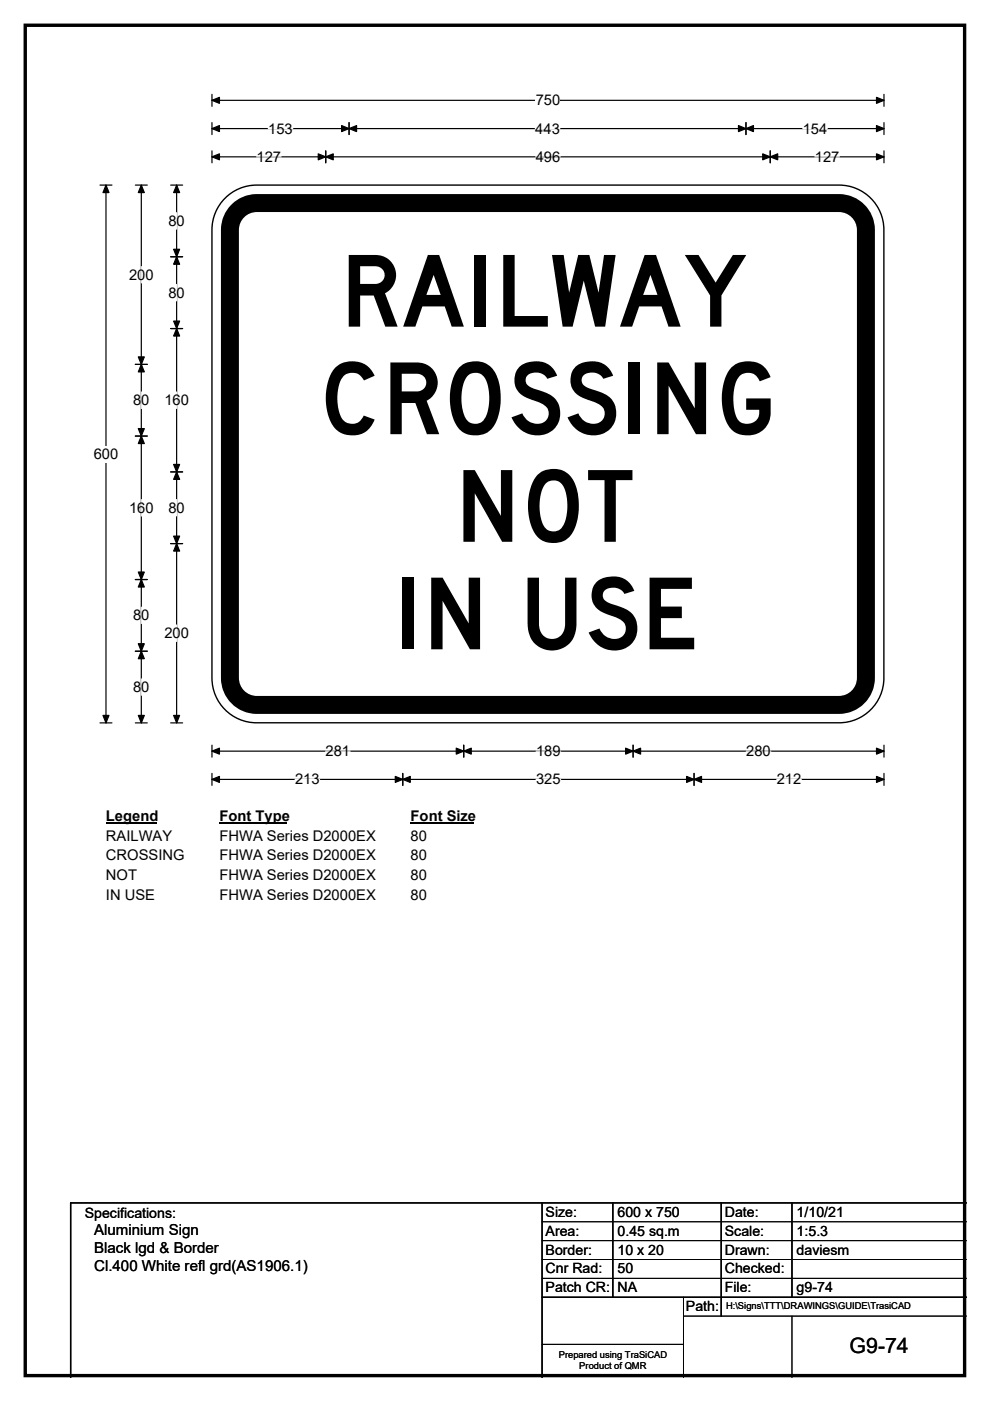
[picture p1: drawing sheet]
<svg xmlns="http://www.w3.org/2000/svg" width="210mm" height="297mm" viewBox="0 0 210 297" stroke-linecap="round" stroke-linejoin="round" font-family="sans-serif">
<path d="M5.4 5.4h199.2v286.3h-199.2z" fill="none" stroke="#000" stroke-width=".72"/>
<path d="M45 21.3h142.5M45 20v2.5M187.5 20v2.5" fill="none" stroke="#000" stroke-width=".25"/>
<path d="M45 21.3l1.5-.7v1.3zM185.9 20.6l1.6 .7-1.6 .6z" fill="#000" stroke="#000" stroke-width=".25"/>
<path d="M113.6 19.5h5.2v3.5h-5.2z" fill="#fff"/>
<g fill="none" stroke="#000" stroke-width=".25">
<path d="M21.2 39.2h2.5M22.5 39.2v114.1M45 27.3h142.5M45 26v2.5M45 32v2.5M45 33.3h142.5M69.1 32v2.5M74 26v2.5M158.2 26v2.5M163.4 32v2.5M187.5 26v2.5M187.5 32v2.5"/>
<path d="M21.2 153.3h2.5M45 158v2.5M45 159.3h142.5M98.4 158v2.5M134.3 158v2.5M187.5 158v2.5M45 164v2.5M45 165.2h142.5M85.4 164v2.5M147.2 164v2.5M187.5 164v2.5"/>
</g>
<g fill="#000" stroke="#000" stroke-width=".25">
<path d="M22.5 39.2l.6 1.6h-1.3zM45 27.3l1.5-.7v1.3zM45 33.3l1.5-.7v1.3zM69.1 33.3l1.6-.7v1.3zM67.5 32.6l1.6 .7-1.6 .6zM74 27.3l1.6-.7v1.3zM72.5 26.6l1.5 .7-1.5 .6zM156.6 26.6l1.6 .7-1.6 .6zM158.2 27.3l1.6-.7v1.3zM161.8 32.6l1.6 .7-1.6 .6zM163.4 33.3l1.6-.7v1.3zM185.9 26.6l1.6 .7-1.6 .6z"/>
<path d="M185.9 32.6l1.6 .7-1.6 .6zM21.8 151.7h1.3l-.6 1.6zM45 159.3l1.5-.7v1.3zM98.4 159.3l1.5-.7v1.3zM96.8 158.6l1.6 .7-1.6 .6zM132.7 158.6l1.6 .7-1.6 .6zM134.3 159.3l1.6-.7v1.3zM185.9 158.6l1.6 .7-1.6 .6zM45 165.2l1.5-.6v1.3zM85.4 165.2l1.6-.6v1.3zM83.8 164.6l1.6 .6-1.6 .7zM145.6 164.6l1.6 .6-1.6 .7z"/>
<path d="M147.2 165.2l1.6-.6v1.3zM185.9 164.6l1.6 .6-1.6 .7z"/>
</g>
<path d="M54.4 33.3h5.2M56.9 27.3h5.2M113.5 27.3h5.2M113.6 33.3h5.2M170.3 27.3h5.2M172.8 33.3h5.2M69 159.3h5.3M113.7 159.3h5.2M158.3 159.3h5.2M62.6 165.2h5.2M113.7 165.2h5.2M164.8 165.2h5.2" fill="none" stroke="#fff" stroke-width=".25"/>
<path d="M19.9 94.5h5.2v3.5h-5.2z" fill="#fff"/>
<g fill="none" stroke="#000" stroke-width=".25">
<path d="M28.7 39.2h2.5M30 39.2v114.1M36.2 39.2h2.5M37.5 39.2v114.1M36.2 54.4h2.5M28.7 77.3h2.5M36.2 69.7h2.5M28.7 92.5h2.5M36.2 100.1h2.5M36.2 115.3h2.5M28.7 122.9h2.5M28.7 138.1h2.5"/>
<path d="M28.7 153.3h2.5M36.2 153.3h2.5"/>
</g>
<g fill="#000" stroke="#000" stroke-width=".25">
<path d="M30 39.2l.6 1.6h-1.3zM37.5 39.2l.6 1.6h-1.3zM37.5 54.4l.6 1.6h-1.3zM36.8 52.9h1.3l-.6 1.5zM30 77.3l.6 1.5h-1.3zM29.3 75.7h1.3l-.6 1.6zM36.8 68.1h1.3l-.6 1.6zM37.5 69.7l.6 1.5h-1.3zM29.3 90.9h1.3l-.6 1.6zM30 92.5l.6 1.5h-1.3zM36.8 98.5h1.3l-.6 1.6zM37.5 100.1l.6 1.5h-1.3z"/>
<path d="M36.8 113.7h1.3l-.6 1.6zM37.5 115.3l.6 1.5h-1.3zM29.3 121.3h1.3l-.6 1.6zM30 122.9l.6 1.6h-1.3zM29.3 136.5h1.3l-.6 1.6zM30 138.1l.6 1.6h-1.3zM29.3 151.7h1.3l-.6 1.6zM36.8 151.7h1.3l-.6 1.6z"/>
</g>
<path d="M30 56.5v3.5M37.5 45.1v3.5M37.5 60.3v3.5M30 83.1v3.5M37.5 83.1v3.5M30 105.9v3.5M37.5 105.9v3.5M30 128.7v3.5M37.5 132.5v3.5M30 143.9v3.5" fill="none" stroke="#fff" stroke-width=".25"/>
<path d="M22.5 171.2h10.7v3.5h-10.7z" fill="#fff"/>
<path d="M22.5 174.5h10.7" fill="none" stroke="#000" stroke-width=".32"/>
<path d="M46.5 171.2h14.5v3.5h-14.5z" fill="#fff"/>
<path d="M46.5 174.5h14.5" fill="none" stroke="#000" stroke-width=".32"/>
<path d="M87.1 171.2h13.5v3.5h-13.5z" fill="#fff"/>
<path d="M87.1 174.5h13.5" fill="none" stroke="#000" stroke-width=".32"/>
<g fill="#fff">
<path d="M22.5 175.4h13.9v3.5h-13.9z"/>
<path d="M46.5 175.4h33.1v3.5h-33.1z"/>
<path d="M87.1 175.4h3.5v3.5h-3.5z"/>
<path d="M22.5 179.6h16.6v3.5h-16.6z"/>
<path d="M46.5 179.6h33.1v3.5h-33.1z"/>
<path d="M87.1 179.6h3.5v3.5h-3.5z"/>
<path d="M22.5 183.8h6.5v3.5h-6.5z"/>
<path d="M46.5 183.8h33.1v3.5h-33.1z"/>
<path d="M87.1 183.8h3.5v3.5h-3.5z"/>
<path d="M22.5 188h10.4v3.5h-10.4z"/>
<path d="M46.5 188h33.1v3.5h-33.1z"/>
<path d="M87.1 188h3.5v3.5h-3.5z"/>
</g>
<path d="M48.1 41.6a9.4 9.4 0 0 1 6.3-2.4h123.6a9.5 9.5 0 0 1 9.5 9.5v95a9.5 9.5 0 0 1-9.5 9.5h-123.6a9.5 9.5 0 0 1-9.4-9.5v-95a9.5 9.5 0 0 1 3.1-7.1z" fill-rule="evenodd" fill="#fff" stroke="#fff" stroke-width=".21"/>
<path d="M50.4 44.7a5.7 5.7 0 0 1 4.1-1.6h123.4a5.7 5.7 0 0 1 5.8 5.6v95a5.7 5.7 0 0 1-5.8 5.8h-123.4a5.7 5.7 0 0 1-5.7-5.8v-95a5.7 5.7 0 0 1 1.6-4z" fill="none" stroke="#000" stroke-width="3.8"/>
<path d="M48.1 41.6a9.4 9.4 0 0 1 6.3-2.4h123.6a9.5 9.5 0 0 1 9.5 9.5v95a9.5 9.5 0 0 1-9.5 9.5h-123.6a9.5 9.5 0 0 1-9.4-9.5v-95a9.5 9.5 0 0 1 3.1-7.1zM115 255v37M130 255v20M153 255v24M168 255v20M205 255h-190v37M115 275h90" fill="none" stroke="#000" stroke-width=".3"/>
<path d="M115 259h90M115 263h90M115 267h90M115 271h90M145 279h60M145 275v17M168 279v13M115 285h30" fill="none" stroke="#000" stroke-width=".21"/>
<g font-size="21.1">
<text x="72.2" y="69.3">RAILWAY</text>
<text x="67.6" y="92.1">CROSSING</text>
<text x="96.5" y="114.9">NOT</text>
<text x="83.5" y="137.7">IN USE</text>
</g>
<text font-size="4.5" x="180.2" y="286.9">G9-74</text>
<g font-size="3.2">
<text x="20" y="261.9">Aluminium Sign</text>
<text x="20" y="265.7">Black lgd &amp; Border</text>
<text x="20" y="269.6">Cl.400 White refl grd(AS1906.1)</text>
</g>
<g font-size="3.1">
<text x="113.6" y="22.3">750</text>
<text x="56.9" y="28.3">153</text>
<text x="113.5" y="28.3">443</text>
<text x="170.3" y="28.3">154</text>
<text x="54.4" y="34.3">127</text>
<text x="113.6" y="34.3">496</text>
<text x="172.8" y="34.3">127</text>
<text x="35.7" y="47.9">80</text>
<text x="27.4" y="59.3">200</text>
<text x="35.7" y="63.1">80</text>
<text x="28.2" y="85.9">80</text>
<text x="34.9" y="85.9">160</text>
<text x="19.9" y="97.3">600</text>
<text x="27.4" y="108.7">160</text>
<text x="35.7" y="108.7">80</text>
<text x="28.2" y="131.5">80</text>
<text x="34.9" y="135.3">200</text>
<text x="28.2" y="146.7">80</text>
<text x="69" y="160.3">281</text>
<text x="113.7" y="160.3">189</text>
<text x="158.3" y="160.3">280</text>
<text x="62.6" y="166.3">213</text>
<text x="113.7" y="166.3">325</text>
<text x="164.8" y="166.3">212</text>
<text x="22.5" y="174.1">Legend</text>
<text x="22.5" y="178.2">RAILWAY</text>
<text x="46.5" y="174.1">Font Type</text>
<text x="46.5" y="178.2">FHWA Series D2000EX</text>
<text x="87.1" y="174.1">Font Size</text>
<text x="87.1" y="178.2">80</text>
<text x="22.5" y="182.4">CROSSING</text>
<text x="46.5" y="182.4">FHWA Series D2000EX</text>
<text x="87.1" y="182.4">80</text>
<text x="22.5" y="186.6">NOT</text>
<text x="22.5" y="190.8">IN USE</text>
<text x="46.5" y="186.6">FHWA Series D2000EX</text>
<text x="46.5" y="190.8">FHWA Series D2000EX</text>
<text x="87.1" y="186.6">80</text>
<text x="87.1" y="190.8">80</text>
</g>
<g font-size="3">
<text x="115.7" y="258">Size:</text>
<text x="131" y="258">600 x 750</text>
<text x="153.7" y="258">Date:</text>
<text x="169" y="258">1/10/21</text>
<text x="18" y="258.2">Specifications:</text>
<text x="115.7" y="262">Area:</text>
<text x="131" y="262">0.45 sq.m</text>
<text x="153.7" y="262">Scale:</text>
<text x="169" y="262">1:5.3</text>
<text x="115.7" y="266">Border:</text>
<text x="115.7" y="270">Cnr Rad:</text>
<text x="131" y="266">10 x 20</text>
<text x="131" y="270">50</text>
<text x="153.7" y="266">Drawn:</text>
<text x="153.7" y="270">Checked:</text>
<text x="169" y="266">daviesm</text>
<text x="115.7" y="274">Patch CR:</text>
<text x="131" y="274">NA</text>
<text x="153.7" y="274">File:</text>
<text x="169" y="274">g9-74</text>
<text x="145.5" y="278">Path:</text>
</g>
<g font-size="2">
<text x="154" y="277.6">H:\Signs\TTT\DRAWINGS\GUIDE\TrasiCAD</text>
<text x="118.5" y="287.8">Prepared using TraSiCAD</text>
<text x="122.9" y="290.2">Product of QMR</text>
</g>
</svg>
